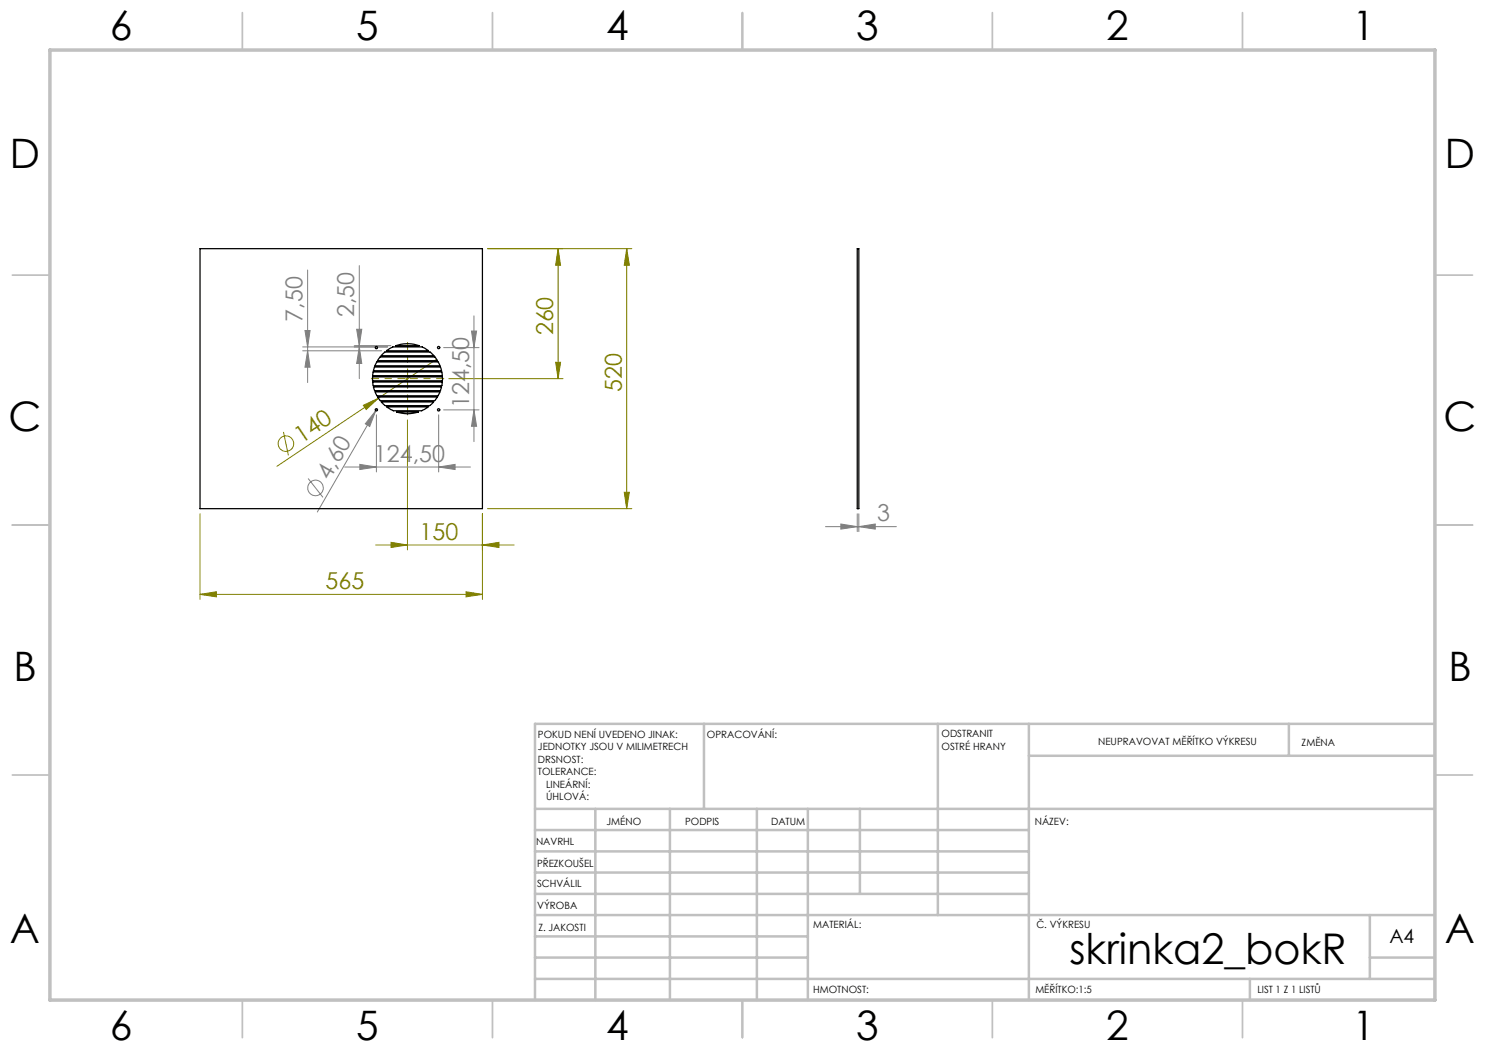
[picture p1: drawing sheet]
<svg xmlns="http://www.w3.org/2000/svg" width="297mm" height="210mm" viewBox="0 0 297 210" stroke-linecap="round" stroke-linejoin="round" font-family="sans-serif">
<g fill="none" stroke="#808000" stroke-width=".2">
<path d="M97.5 49.7h28.9M111.6 49.7l.5 3.3h-1zM111.6 49.7v26M125.3 49.7l.6 3.3h-1.1zM125.3 49.7v52M75.7 79.6l-20.3 13.7M81.2 75.7h.5M81.5 75.5v.5M87.3 71.9l-11.6 7.7M89.7 75.7h22.9M111.1 72.5h1l-.5 3.2zM56.7 86.4l1 4.7"/>
<path d="M72.7 81.1l3-1.5-2.5 2.3zM81.5 84v26M124.8 98.5h1.1l-.6 3.2zM40 118.9l3.3-.6v1.1zM40 102.8v17.1M40 118.9h56.5M75.1 109h27.7M78.2 108.5l3.3 .5-3.3 .5zM93.2 118.3l3.3 .6-3.3 .5zM96.5 109l3.3-.5v1zM96.5 102.8v17.1M97.5 101.7h28.9"/>
<circle cx="57.2" cy="88.7" r="1.55"/>
</g>
<g fill="none" stroke="#808080" stroke-width=".2">
<path d="M61.5 54v22.5M71.9 53.1v22.6M60.5 69.4h17M60.5 70.2h15.8M61 66.1h1l-.5 3.3zM61.5 70.2l.5 3.2h-1zM70.8 69.1h7.4M71.3 65.9h1.1l-.5 3.2zM71.9 69.4l.5 3.3h-1.1zM88.7 69.5h7.1M94.3 66.2h1l-.5 3.3zM94.8 63.2v25.1"/>
<path d="M61.6 95.7l3 3.8M68.9 93.4h25.2M72 92.9l3.3 .5-3.3 .5zM75.1 82.2l-1.2 3.1-.8-.5zM75.1 82.2l-11.6 20.2M75.3 83v11.4M75.4 81.8l-.3 .4M87.7 93.4l3.3-.5v1zM87.7 83v11.4M88.7 82h7.1M94.8 82l.5 3.3h-1zM165.1 105.3h14.2"/>
<path d="M168.2 104.8l3.2 .5-3.2 .5zM171.4 102.8v3.5M171.8 105.3l3.2-.5v1zM171.8 102.8v3.5"/>
<circle cx="63.1" cy="97.6" r="1.55"/>
</g>
<path d="M81 75.7h-6.7M81.5 75.2v-6.7M81.5 76.2v6.8M82 75.7h6.8" fill="none" stroke="#808000" stroke-width=".2" stroke-dasharray="15.2 1.3 1.3 1.3" stroke-dashoffset="13.8"/>
<g fill="none" stroke="#c0c0c0" stroke-width=".35">
<path d="M48.5 2.5v7.5M98.5 2.5v7.5M148.5 2.5v7.5M198.5 2.5v7.5M248.5 2.5v7.5M2.5 55h7.5M287 55h7.5M2.5 105h7.5M287 105h7.5M2.5 155h7.5M287 155h7.5M48.5 200v7.5"/>
<path d="M98.5 200v7.5M148.5 200v7.5M198.5 200v7.5M248.5 200v7.5"/>
</g>
<g fill="none" stroke="#c0c0c0" stroke-width=".5">
<path d="M140.8 144.8v17M187.6 144.8v38.2M205.8 144.8v55.2M205.8 151.2h81.2M257.8 144.8v6.4M287 144.8h-180v55.2M107 161.8h180M107 178.8h98.8M107 174.5h98.8M107 170.3h98.8M107 166h98.8M119.1 161.8v38.2"/>
<path d="M134 161.8v38.2M151.4 161.8v38.2M161.6 161.8v38.2M172 161.8v17M107 195.8h180M107 191.5h54.6M107 187.3h54.6M107 183h180M250 195.8v4.2M274 191.5h13M274 183v12.8"/>
</g>
<path d="M10 10h277v190h-277z" fill="none" stroke="#c0c0c0" stroke-width=".7"/>
<g fill="#808000">
<path d="M72.7 81.1l3-1.5-2.5 2.3z"/>
<path d="M40 118.9l3.3-.6v1.1zM93.2 118.3l3.3 .6-3.3 .5zM78.2 108.5l3.3 .5-3.3 .5zM96.5 109l3.3-.5v1z"/>
<path d="M111.1 72.5h1l-.5 3.2zM111.6 49.7l.5 3.3h-1z"/>
<path d="M124.8 98.5h1.1l-.6 3.2zM125.3 49.7l.6 3.3h-1.1z"/>
</g>
<g fill="#808080">
<path d="M75.1 82.2l-1.2 3.1-.8-.5z"/>
<path d="M168.2 104.8l3.2 .5-3.2 .5zM171.8 105.3l3.2-.5v1z"/>
<path d="M72 92.9l3.3 .5-3.3 .5zM87.7 93.4l3.3-.5v1z"/>
<path d="M94.8 82l.5 3.3h-1zM94.3 66.2h1l-.5 3.3zM71.9 69.4l.5 3.3h-1.1zM71.3 65.9h1.1l-.5 3.2z"/>
<path d="M61 66.1h1l-.5 3.3zM61.5 70.2l.5 3.2h-1z"/>
</g>
<g fill="none" stroke="#000" stroke-width=".25">
<path d="M40 49.7h56.5v52h-56.5zM171.4 49.7h.4v52h-.4zM74.5 75.4h14v.5v.3h-14zM74.5 76.4h14l-.1 .7h-13.8zM74.6 74.4h13.8l.1 .7h-14zM74.7 77.4h13.6l-.2 .7h-13.2zM74.9 73.4h13.2l.2 .7h-13.6zM75 78.4h13l-.4 .8h-12.2zM75.4 72.4h12.2l.4 .8h-13zM75.5 79.4h12l-.6 .7h-10.8zM76 71.4h11l.5 .7h-12zM76.5 70.9l.5-.5h9l.8 .7h-10.6z"/>
<path d="M77.4 70l1.2-.6h5.9l1.2 .8h-8.4zM79.2 69.1a7.1 7.1 0 0 1 4.6 0zM76.3 80.4h10.4l-.8 .7h-8.9zM77.4 81.4h8.2l-1.3 .8h-5.6zM79.3 82.4h4.4a7 7 0 0 1-4.4 0z"/>
<circle cx="75.3" cy="69.5" r=".22"/>
<circle cx="87.7" cy="69.5" r=".22"/>
<circle cx="75.3" cy="82" r=".22"/>
<circle cx="87.7" cy="82" r=".22"/>
</g>
<text font-size="8.5" x="213.9" y="192.7">skrinka2_bokR</text>
<g font-size="8.1">
<text x="22" y="8">6</text>
<text x="71.2" y="8">5</text>
<text x="121.2" y="8">4</text>
<text x="171.3" y="8">3</text>
<text x="221.3" y="8">2</text>
<text x="270.5" y="8">1</text>
<text x="2" y="33.6">D</text>
<text x="289" y="33.6">D</text>
<text x="1.7" y="86.1">C</text>
<text x="288.7" y="86.1">C</text>
<text x="2.7" y="136.1">B</text>
<text x="289.7" y="136.1">B</text>
<text x="2" y="188.6">A</text>
<text x="289" y="188.6">A</text>
<text x="22" y="208">6</text>
<text x="71.2" y="208">5</text>
<text x="121.2" y="208">4</text>
<text x="171.3" y="208">3</text>
<text x="221.3" y="208">2</text>
<text x="270.5" y="208">1</text>
</g>
<g font-size="4.7" fill="#808080">
<text x="60.5" y="64.3" transform="rotate(-90 60.5 64.3)">7,50</text>
<text x="70.9" y="63.4" transform="rotate(-90 70.9 63.4)">2,50</text>
<text x="93.8" y="81.6" transform="rotate(-90 93.8 81.6)">124,50</text>
<text x="74.8" y="92.4">124,50</text>
<text x="65.9" y="96.2" transform="rotate(-60 65.9 96.2)">4,60</text>
<text x="175.4" y="104.3">3</text>
</g>
<g font-size="4.7" fill="#808000">
<text x="110.6" y="67.1" transform="rotate(-90 110.6 67.1)">260</text>
<text x="124.4" y="78.4" transform="rotate(-90 124.4 78.4)">520</text>
<text x="60.3" y="88.7" transform="rotate(-34 60.3 88.7)">140</text>
<text x="83.9" y="108">150</text>
<text x="65.1" y="117.8">565</text>
</g>
<text font-size="3.9" x="277.9" y="188.5">A4</text>
<g font-size="2">
<text x="107.6" y="147.6">POKUD NENÍ UVEDENO JINAK:</text>
<text x="141.4" y="147.6">OPRACOVÁNÍ:</text>
<text x="188.3" y="147.5">ODSTRANIT</text>
<text x="188.3" y="150">OSTRÉ HRANY</text>
<text x="219.6" y="149">NEUPRAVOVAT MĚŘÍTKO VÝKRESU</text>
<text x="260.3" y="149.2">ZMĚNA</text>
<text x="107.6" y="150.1">JEDNOTKY JSOU V MILIMETRECH</text>
<text x="107.6" y="152.6">DRSNOST:</text>
<text x="107.6" y="155.1">TOLERANCE:</text>
<text x="109.2" y="157.6">LINEÁRNÍ:</text>
<text x="109.2" y="160.1">ÚHLOVÁ:</text>
<text x="121.3" y="165">JMÉNO</text>
<text x="137" y="164.9">PODPIS</text>
<text x="154.2" y="164.9">DATUM</text>
<text x="207" y="164.9">NÁZEV:</text>
<text x="107.2" y="169.1">NAVRHL</text>
<text x="107.4" y="173.3">PŘEZKOUŠEL</text>
<text x="107.4" y="177.4">SCHVÁLIL</text>
<text x="107.5" y="181.8">VÝROBA</text>
<text x="162.6" y="185.5">MATERIÁL:</text>
<text x="207.3" y="185.5">Č. VÝKRESU</text>
<text x="107.7" y="186.1">Z. JAKOSTI</text>
<text x="162.6" y="198.5">HMOTNOST:</text>
<text x="207.1" y="198.6">MĚŘÍTKO:1:5</text>
<text x="251.5" y="198.6">LIST 1 Z 1 LISTŮ</text>
</g>
</svg>
